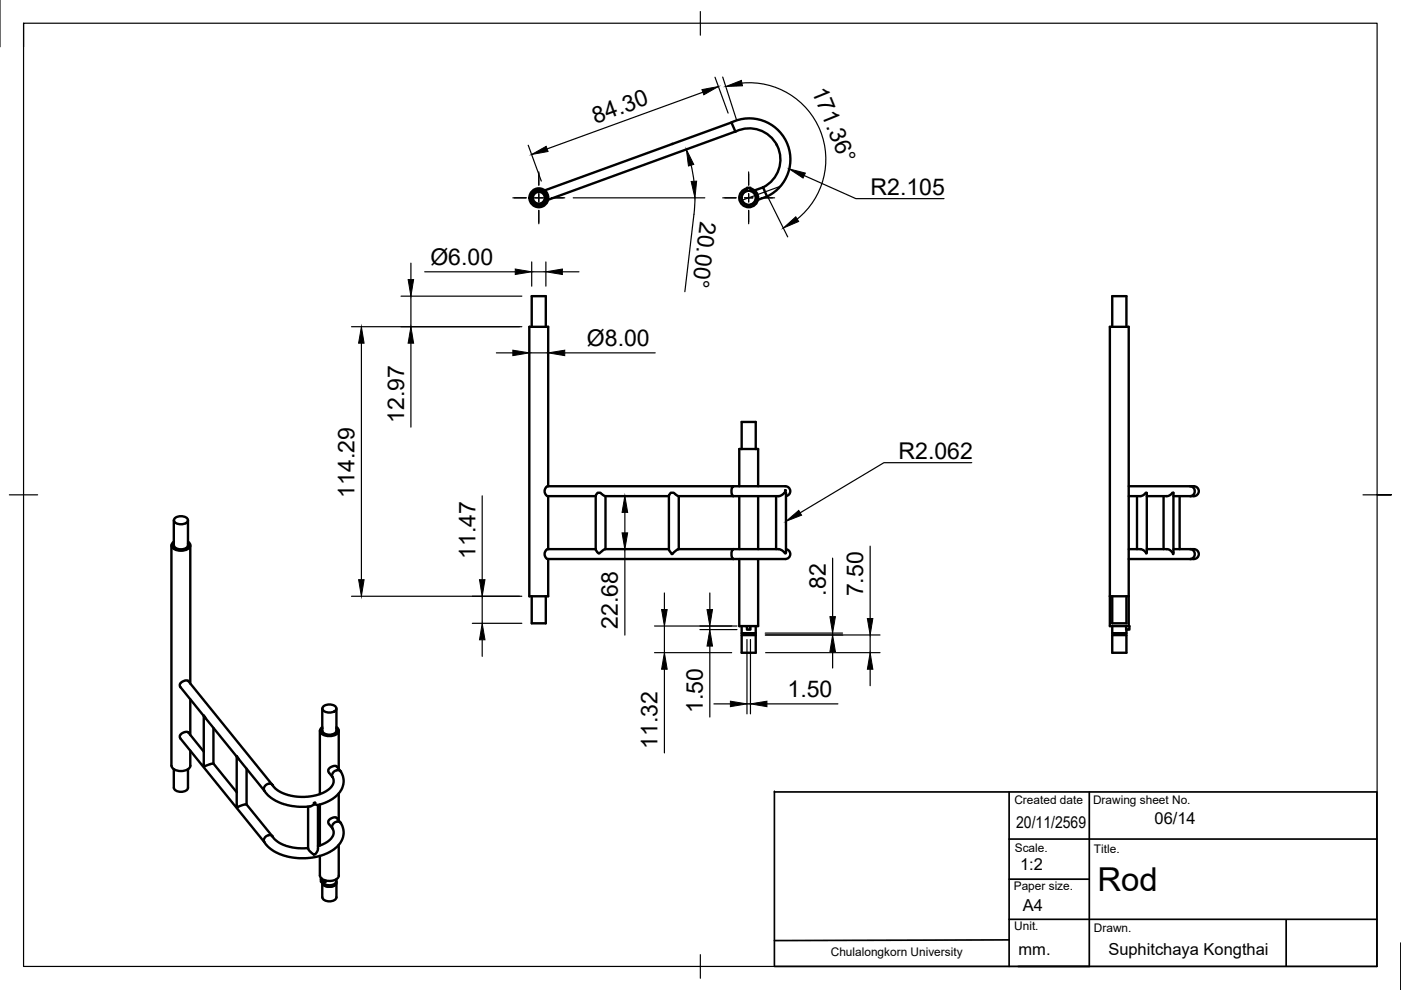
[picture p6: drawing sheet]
<svg xmlns="http://www.w3.org/2000/svg" width="297mm" height="210mm" viewBox="0 0 297 210" stroke-linecap="round" stroke-linejoin="round" font-family="sans-serif">
<!-- layer: Visible -->
<g fill="none" stroke="#000" stroke-width=".51">
<path d="M142.6 30.5h-.1M155.1 26l.8 1.9M155.1 26l-39.6 14.4M155.1 26a8.7 8.7 0 0 1 11.6 4 8.7 8.7 0 0 1-4 11.6M155.9 27.9l-39.7 14.5M156 27.9h-.1M156 27.9a6.6 6.6 0 0 1 8.8 3 6.6 6.6 0 0 1-3 8.8M158.4 40a2 2 0 0 0-1.3 3 2 2 0 0 0 3.3 0 2 2 0 0 0-1.3-3M164.6 30.6l.1 .2M158.4 40.5v-.7h.7v.7M159.1 40.4a1.58 1.58 0 0 1 .9 2.4 1.58 1.58 0 0 1-2.6 0 1.58 1.58 0 0 1 1-2.4M160 40.4l1.8-.7 .8 2"/>
<path d="M162.7 41.6l-2 .8M112.7 69.3v-6.5h3v6.5M235.8 69.3v-6.5h3v6.5M157.2 95.2v-5.7h3v5.7M36.3 115.6l.1 46.7a2.07 2.07 0 0 0 2.6 1.1 1.43 1.43 0 0 0 1.4-1.1M36.7 115.6l.2-.4a.88 .88 0 0 0-.1 .9 .88 .88 0 0 0 .9 .4l.9 .1a1.19 1.19 0 0 0 1.4-1.2l-.1-.2 .2 .4M36.9 110.3v5.3M36.9 114.9a.95 .95 0 0 0-.5 1.1 .95 .95 0 0 0 1 .6l1 .2a1.68 1.68 0 0 0 2-1.3l-.5-.6M37 109.9a1.95 1.95 0 0 1 2.8 .3 1.29 1.29 0 0 1-1.7 1 1.14 1.14 0 0 1-1.2-1zM39.9 110.3v5.3a1.73 1.73 0 0 1-3 0M40.3 115.6v29.3M116.2 103.1v-33.8h-4v57.1h4v-7.9"/>
<path d="M116.2 105.2v11.2M126.3 116.4h-10.2l-.5 .5-.1 .7 .1 .5 .5 .4h39.4M128.4 105.2v11.2M141.8 105.2h-13.6l-.9-.7h-.6l-.4 .6v11.4l.6 .8 1.3-.9h13.6M143.9 105.2v11.2M155.5 105.2h9.7l.7-.3 .6-.6 .1 .2v12.8l-.7-.6-.7-.3h-9.7M155.5 105.2h-11.7l-1-.7h-.6l-.4 .6v11.4l.7 1 1.3-1.1h11.7M155.5 103.1h-39.4l-.5 .5-.1 .4 .1 .7 .5 .5h10.2M155.5 116.4l-.2 .2-.2 .6 .1 1 .3 .3M155.5 103.1l-.3 .3-.1 .5 .1 1 .3 .3M155.5 103.1h9.5a3.7 3.7 0 0 1 2.2 .3 1.05 1.05 0 0 1 .3 1.1 1.05 1.05 0 0 1-.8 .7M156.7 118.5v14.3h1.7v.7h.7v-.7h-.7"/>
<path d="M156.7 103.1v-7.9h4v7.9M156.7 105.2v11.2M160.7 118.5v14.3h-1.6M160.7 105.2v11.2M164.5 105.2v11.2M166.5 104h.1zM166.7 116.4a1.08 1.08 0 0 1 .8 1.4 1.08 1.08 0 0 1-1.4 .7h-10.6M239.3 105.2h2.6l.6-.3 .4-.4h.2v12.8l-1.1-.8-2.7-.1M239.3 118.5h13M239.3 103.1h13M241.1 105.2v11.2M243.1 105.2h4.5l.5-.2 .5-.5h.2v12.8l-.1 .2-.4-.7-.8-.4h-4.4"/>
<path d="M246.7 105.2v11.2M248.8 116.4h3.5M248.8 105.2h3.5M250.1 105.2v11.2M252.3 116.4l.7 .3 .3 .6-.2 .9-.8 .3M252.3 103.1l.7 .2 .3 .6-.2 1-.8 .3M252.3 116.4a1.24 1.24 0 0 1 1.4 .3 1.24 1.24 0 0 1 .3 1.4l-.5 .4h-1.2M252.3 103.1a1.24 1.24 0 0 1 1.4 .3 1.24 1.24 0 0 1 .3 1.4l-.5 .3-1.2 .1M112.7 126.4v5.8h3v-5.8M157.2 132.8v1.5h3v-1.5M157.2 134.7h3v3.7h-3zM157.3 134.3v.4"/>
<path d="M160.1 134.3v.4M235.3 126.4h4M235.8 126.4v5.8h3v-5.8M235.8 132.8v1.5h3v-.8M235.8 134.7h3v3.7h-3zM235.9 134.3v.4M238.7 134.3v.4M238.8 132.8v.7h.7v-.7h-4.2v-63.5h4v63.5M40.3 148.3v7.5M40.3 159.2v3.1M43.2 151.8v10.5l.1 .2 2-.6M43.2 151.8l-5-6.2-.1-.5 .4-.5 .8-.3 .6 .1 17.8 22"/>
<path d="M43.2 159.4l-3.3-4.2-.8 .1-.8 .4-.2 .3 .1 .5 17.8 22.1M43.2 151.8l.3 .3M43.2 151.8h.1M43.5 152.1l7 8.6M45.3 154.3v7.6M67.8 154.9v13.5M68.1 154.9l.2-.4a.88 .88 0 0 0 0 .9 .88 .88 0 0 0 .9 .4l.9 .1a1.19 1.19 0 0 0 1.4-1.2l-.2-.2 .2 .4M68.3 150.2v4.7a1.73 1.73 0 0 0 3 0v-4.7M68.3 154.2a.95 .95 0 0 0-.4 1.1 .95 .95 0 0 0 1 .6l.9 .2a1.68 1.68 0 0 0 2-1.3l-.5-.6M68.5 149.8a1.95 1.95 0 0 1 2.8 .3 1.29 1.29 0 0 1-1.7 1 1.14 1.14 0 0 1-1.2-1zM71.8 154.9v8.1M36.9 163.1v3.9"/>
<path d="M39.9 163.1v3.9a1.73 1.73 0 0 1-3 0M45.3 161.9l4.9 6.1M50.2 160.4v10.7l.1 .1 1-.5 1-.1M50.2 160.4l.3 .3M50.5 160.7l5.5 7M52.3 170.6l5.4 6.7M52.3 163v7.6M56.2 166.6l.6-.4a1.07 1.07 0 0 1 1.3 .7l1.3 1 2.4 .8 2.8 .3 2.4-.4 2-.7 1.4-1.2 .3-.9-.3-1.6 .3-.5 .4-.3a.93 .93 0 0 1 1.4 .6l.4 1.4-.1 .9-.4 1.1-.8 1.1-.9 .8-1.4 .8-1.9 .6-.8-.2-.8 .5-2.3 .1-1.6-.2-1.7-.4-1.3-.5-1.5-.9-1.1-1.1-.4-.7zM57.8 177.4l1.2 1.2 1.8 .8 2.2 .4h2.3M57.8 166.5h.1M57.8 177.4h.1M66.8 170.2l-.3 .1"/>
<path d="M66.8 170.2l-.2 .1M67.4 170.7v9.4l-.2 .6-.5 .5-.8-.5-.6-.8v-8.9M67.8 170.6v8.7M70.5 175.6l-.1-.5 .3-.5a1.08 1.08 0 0 1 1.6-.1l.5 1.2 .1 1-.3 1.2-.7 1.1-1.1 1.1-.8 .5-1.5 .7-1.9 .5-1.7 .2-2-.1-2.1-.3-1.7-.6-1.8-1-1.2-1.4-.1-.7 .2-.4 .5-.3a.95 .95 0 0 1 1.1 .2M70.5 175.6l.2 1.1-.5 1.1-1 .8-1.8 .8M71.8 179.1v6.5a1.89 1.89 0 0 1-2.3 1.2l-.8-.2M71.8 168.2v5.8M72.2 174.4l-.9-1.1h-.6l-.8 .4-.3 .3v.5l.9 1.2M72.2 163.5l-.9-1.1h-.5l-.8 .3-.3 .3-.1 .5 .9 1.3M67.8 181.5v4.1M67.8 185.6l.4 .7M68 186.4v.6l.6 .3"/>
<path d="M68.2 186.3l-.2 .1 .6 .3M68.2 186.3l.5 .3M68.3 187.2v3a1.73 1.73 0 0 0 3 0v-3M68.4 187.2a1.62 1.62 0 0 0 2.8 0M68.7 186.6l-.1 .1v.6l.5-.3v-.3M71.3 187a1.1 1.1 0 0 1-1.4 1h-.4a1.16 1.16 0 0 1-1.1-.9M71.3 186.4a1.22 1.22 0 0 1-1.6 1.3l-.7-.2-.5-.3"/>
<circle cx="114.2" cy="41.9" r="1.7"/>
<circle cx="114.2" cy="41.9" r="1.26"/>
<circle cx="114.2" cy="41.9" r="1.49"/>
<circle cx="114.2" cy="41.9" r="2"/>
<circle cx="158.7" cy="41.9" r="1.49"/>
</g>
<!-- layer: Visible Narrow -->
<path d="M56.9 177.1h.6l.3 .3M56.9 166.2h.6l.3 .3M71.4 174.2h.5l.4 .3M71.4 163.3h.5l.4 .3" fill="none" stroke="#000" stroke-width=".25"/>
<!-- layer: Visible -->
<circle cx="68.4" cy="187.2" r=".25" fill="#000"/>
<!-- layer: BORDER -->
<path d="M0 -.1v10M5 4.9v200h287v-200h-287v5M148.5 2.4v5.1M2 104.9h6M289 104.9h6h-3M297 199.9v10M148.5 202.4v5" fill="none" stroke="#000" stroke-width=".25"/>
<!-- layer: TITLEBLOCK -->
<path d="M164.2 167.9h127.7v37h-127.7M164.2 167.8v37M214 177.9h77.9M214 167.9v37M230.9 167.9v37M214 194.9h77.9M214 199.3l-49.8 .1M214 186.4h16.9M272.7 195v9.8" fill="none" stroke="#000" stroke-width=".36"/>
<!-- layer: Smart Centers -->
<g fill="none" stroke="#000" stroke-width=".25">
<path d="M114.2 36.4v2.9M158.7 36.4v2.9M165.5 39.5l-8.5 3.1M108.7 41.9h2.9M113.3 41.9h1.8M114.2 41.1v1.7M114.2 44.6v2.8M116.9 41.9h2.8M153.2 41.9h2.9M157.8 41.9h1.8M158.7 41.1v1.7M158.7 44.6v2.8"/>
<path d="M161.4 41.9h2.8"/>
</g>
<!-- layer: Leaders -->
<path d="M167.3 35.8l3.5 .9-.5 1.1zM166.6 110.5l2.8-2.3 .5 1z" fill="#000" stroke="#000" stroke-width=".21"/>
<path d="M170.5 37.2l11 4.9h18.7M206 98.1h-18.6l-17.7 10.6" fill="none" stroke="#000" stroke-width=".25"/>
<!-- layer: FD_Dimensions -->
<g fill="none" stroke="#000" stroke-width=".25">
<path d="M149 19.6l-33 12M151.6 16.4l2.8 7.6M153.2 16.3l3 9.2M157.3 17.6a16.2 16.2 0 0 1 16.6 10.1 16.2 16.2 0 0 1-4.9 18.7M112 30.8l2.8 7.6M146.5 35l.6 3.4M87.1 55.8v3.5M90 57.6h19.2M112.7 55.5v5.2M112.7 57.6h3M115.7 55.5v5.2M119.2 57.6h3.5"/>
<path d="M121.5 41.9h27.9M147.3 41.9l-.2 3.5-1.9 16.4M162.7 41.6l4.3 8.6M74.5 69.3h36.1M76.6 72.8v50.1M85 62.8h25.6M87.1 62.8v6.5M87.1 72.8v17.8M105.2 74.8h3.5M112.2 71.4v5.5M112.2 74.8h4M116.2 71.4v5.5"/>
<path d="M119.7 74.8h19.2M102.2 105.1v17.8M130.5 105.1h4.1M130.5 116.5h4.1M132.5 108.6v4.4M132.5 116.5v18.2M176.5 118.3v12.4M184.5 115.8v15.3M74.5 126.4h36.1M100.1 132.2h10.5M102.2 126.4v5.8M102.2 135.7v3.5"/>
<path d="M138.8 138.4h16.3M138.8 132.7h17.5M140.9 125.7v3.5M140.9 132.7v5.7M148.4 133.5h7.9M150.5 125.7v3.5M150.5 132.7v.8M150.5 137v15M158.4 135.6v15.8M159.1 135.6v15.8M162.2 134.6h24.4M162.2 134.2h16.4"/>
<path d="M162.3 138.4h24.3M176.5 134.2v.4M176.5 138.1v3.5M184.5 134.6v3.8M140.9 141.9v17.7M151.4 149.2h3.5M158.4 149.2h.7M162.6 149.2h15.1M184.5 141.9v3.5"/>
</g>
<g fill="#000" stroke="#000" stroke-width=".21">
<path d="M148.8 19l3.5-.7-3.1 1.8zM153.9 18.3l3.3-1.2 .2 1.1zM112.7 32.8l3.1-1.8 .4 1.1zM145.5 31.7l1.6 3.2-1.1 .3zM146.5 38.5l1.2-.1-.4 3.5zM86.5 59.3h1.2l-.6 3.5zM109.2 57l3.5 .6-3.5 .6zM115.7 57.6l3.5-.6v1.2zM166.1 48.4l2.6-2.4 .6 1zM76.6 69.3l.6 3.5h-1.2zM87.1 69.3l.6 3.5h-1.2zM108.7 74.2l3.5 .6-3.5 .6z"/>
<path d="M116.2 74.8l3.5-.6v1.2zM132.5 105.1l.6 3.5h-1.2zM131.9 113h1.2l-.6 3.5zM76 122.9h1.2l-.6 3.5zM102.2 132.2l.6 3.5h-1.1zM101.7 122.9h1.1l-.6 3.5zM140.3 129.2h1.2l-.6 3.5zM149.9 129.2h1.2l-.6 3.5zM150.5 133.5l.6 3.5h-1.2zM176.5 134.6l.6 3.5h-1.1zM176 130.7h1.1l-.6 3.5zM183.9 131.1h1.2l-.6 3.5z"/>
<path d="M140.9 138.4l.6 3.5h-1.2zM154.9 148.7l3.5 .5-3.5 .6zM159.1 149.2l3.5-.5v1.1zM184.5 138.4l.6 3.5h-1.2z"/>
</g>
<text font-size="7" x="232.7" y="188.9">Rod</text>
<g font-size="4.9">
<text x="172" y="19.2" transform="rotate(68 172 19.2)">171.36°</text>
<text x="126.3" y="26.3" transform="rotate(-20 126.3 26.3)">84.30</text>
<text x="184.6" y="41.4">R2.105</text>
<text x="148.4" y="46.9" transform="rotate(97 148.4 46.9)">20.00°</text>
<text x="91.2" y="56.1">Ø6.00</text>
<text x="124.4" y="73.3">Ø8.00</text>
<text x="85.7" y="89.7" transform="rotate(-90 85.7 89.7)">12.97</text>
<text x="190.5" y="97.4">R2.062</text>
<text x="75.2" y="105.5" transform="rotate(-90 75.2 105.5)">114.29</text>
<text x="100.8" y="118.5" transform="rotate(-90 100.8 118.5)">11.47</text>
<text x="175.1" y="126.3" transform="rotate(-90 175.1 126.3)">.82</text>
<text x="183" y="126.5" transform="rotate(-90 183 126.5)">7.50</text>
<text x="131" y="133.4" transform="rotate(-90 131 133.4)">22.68</text>
<text x="167" y="147.8">1.50</text>
<text x="149" y="151.2" transform="rotate(-90 149 151.2)">1.50</text>
<text x="139.4" y="158.8" transform="rotate(-90 139.4 158.8)">11.32</text>
</g>
<g font-size="3.5">
<text x="215.5" y="175.5">20/11/2569</text>
<text x="244.8" y="174.6">06/14</text>
<text x="216.3" y="184.4">1:2</text>
<text x="216.9" y="193.2">A4</text>
<text x="216" y="202.5">mm.</text>
<text x="235" y="202.5">Suphitchaya Kongthai</text>
</g>
<g font-size="2.5">
<text x="215.1" y="170.4">Created date</text>
<text x="231.8" y="170.5">Drawing sheet No.</text>
<text x="215.2" y="180.6">Scale.</text>
<text x="231.9" y="180.9">Title.</text>
<text x="214.9" y="188.7">Paper size.</text>
<text x="215" y="197.3">Unit.</text>
<text x="231.9" y="197.7">Drawn.</text>
<text x="176.1" y="202.8">Chulalongkorn University</text>
</g>
</svg>
